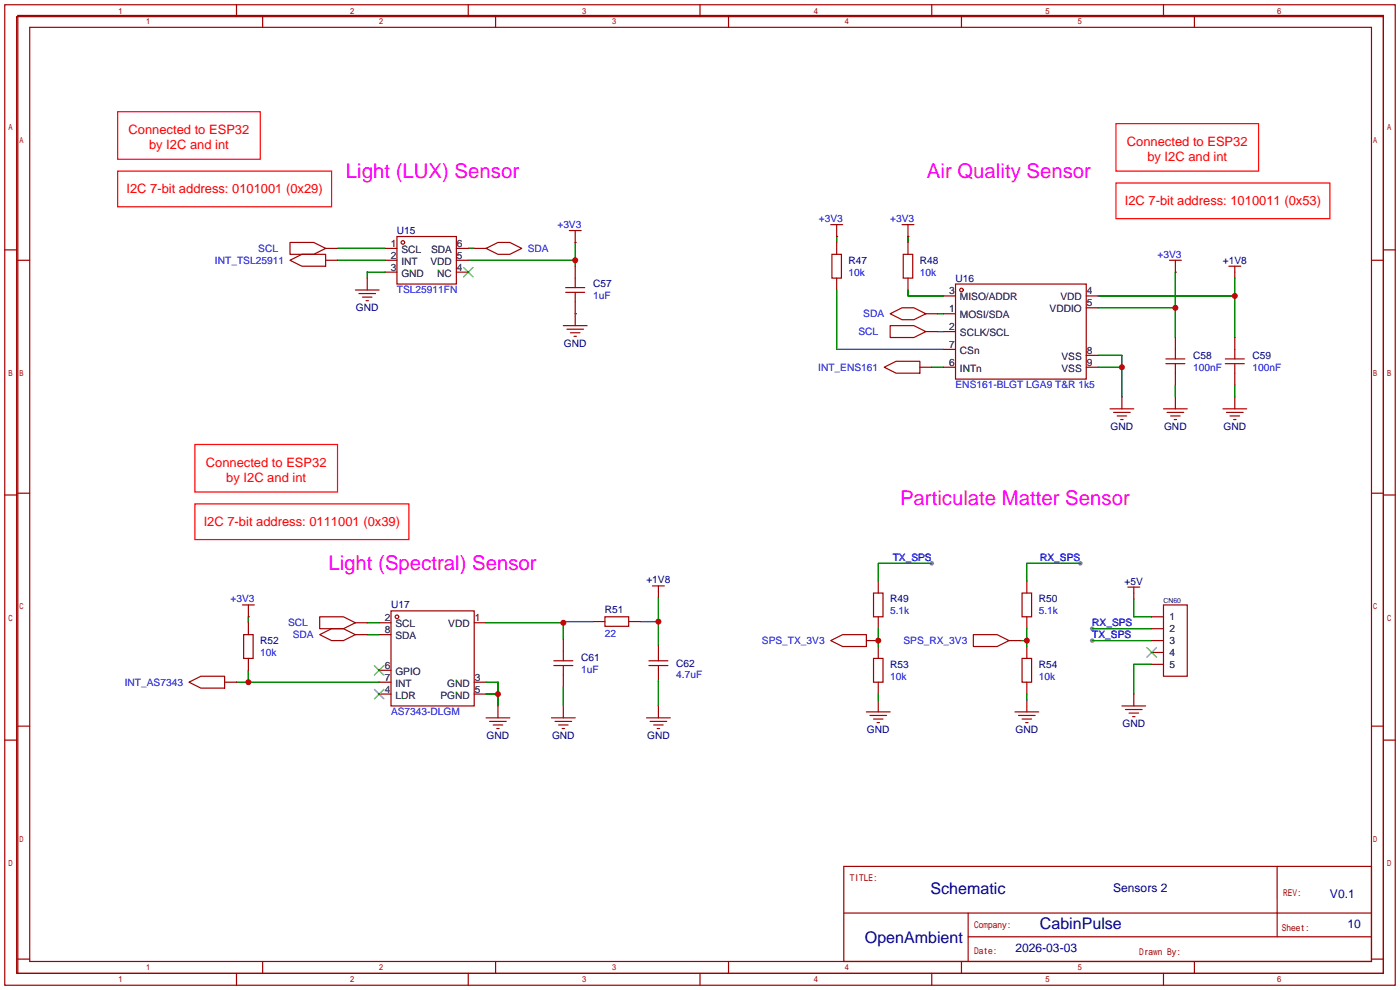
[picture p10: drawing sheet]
<svg xmlns="http://www.w3.org/2000/svg" width="299mm" height="212mm" viewBox="0 0 299 212" stroke-linecap="round" stroke-linejoin="round" font-family="sans-serif">
<g fill="#999">
<circle cx="233.4" cy="136.9" r=".51"/>
<circle cx="233.4" cy="134.4" r=".51"/>
<circle cx="230.9" cy="120.4" r=".51"/>
<circle cx="199.1" cy="120.4" r=".51"/>
</g>
<g fill="none" stroke="#a10000" stroke-width=".25">
<path d="M1 1h297.2v209.6h-297.2zM3.6 3.6h292.1v204.4h-292.1zM3.8 3.3h291.9v204.7h-291.9zM6.3 5.8h286.8v199.7h-286.8zM50.5 1v2.6M56.1 3.3v2.5M100.1 1v2.6M105.9 3.3v2.5M149.6 1v2.6M155.7 3.3v2.5M199.1 1v2.6M205.5 3.3v2.5"/>
<path d="M248.7 1v2.6M255.3 3.3v2.5M1 53.4h2.6M3.8 55.6h2.5M62 55.6l2.5-1.2h5.1v2.5h-5.1zM62 51.8h5.1l2.5 1.3-2.5 1.3h-5.1zM69.6 55.6h2.5M69.6 53.1h2.5M78.5 59.4v2.6M82.3 55.6h2.5M82.3 53.1h2.5M82.3 58.2h2.5"/>
<path d="M84.8 50.5h12.7v10.2h-12.7zM97.5 55.6h2.6M97.5 53.1h2.6M97.5 58.2h2.6M101.3 53.1h2.6M103.9 53.1l2.5-1.3h2.6l2.5 1.3-2.5 1.3h-2.6zM121.7 49.3h2.5M122.9 51.8h.1M122.9 49.3v2.5M122.9 56.9v4.6M177.5 48h2.6M177.8 54.4h2v5h-2z"/>
<path d="M178.8 50.5h.1M178.8 48v2.5M178.8 51.8v2.6M178.8 59.4v2.6M192.8 48h2.5M193 54.4h2.1v5h-2.1zM194.1 50.5h.1M194.1 48v2.5M194.1 51.8v2.6M194.1 59.4v2.6M249.9 55.6h2.6M251.2 58.2h.1"/>
<path d="M251.2 55.6v2.6M262.6 56.9h2.6M263.9 56.9v2.5M293.1 55.6h2.6M295.7 53.4h2.5M75.9 62h5.1M76.7 62.7h3.6M77.5 63.5h2M78.2 64.3h.5M120.4 69.6h5.1M120.9 61.5h4.1M120.9 62.5h4.1"/>
<path d="M121.2 70.4h3.5M121.9 71.1h2.1M122.7 71.9h.5M122.9 62.5v7.1M189 78.5l2.5-1.3h5.1v2.6h-5.1zM190.2 67.1l2.6-1.3h2.5l2.6 1.3-2.6 1.2h-2.5zM190.2 69.6h5.1l2.6 1.3-2.6 1.2h-5.1zM196.6 78.5h2.5M197.9 67.1h2.5M197.9 70.9h2.5M201.7 63.2h2.5M201.7 67.1h2.5"/>
<path d="M201.7 74.7h2.5M201.7 78.5h2.5M201.7 70.9h2.5M204.2 60.7h28v20.3h-28zM232.2 63.2h2.5M232.2 78.5h2.5M232.2 75.9h2.5M232.2 65.8h2.5M249.2 76.7h4M249.2 77.7h4M251.2 72.1v4.6M251.2 77.7v4.6"/>
<path d="M261.9 76.7h4M261.9 77.7h4M263.9 72.1v4.6M263.9 77.7v4.6M237.2 87.4h5.1M238 88.1h3.6M238.8 88.9h2M239.5 89.7h.5M239.8 84.8v2.6M248.7 87.4h5M249.4 88.1h3.6M250.2 88.9h2"/>
<path d="M251 89.7h.5M251.2 84.8v2.6M261.4 87.4h5M262.1 88.1h3.6M262.9 88.9h2M263.7 89.7h.5M263.9 84.8v2.6M1 105.8h2.6M3.8 105.4h2.5M293.1 105.4h2.6M295.7 105.8h2.5M51.8 129.3h2.6"/>
<path d="M52.1 135.6h2v5.1h-2zM53.1 131.8h.1M53.1 129.3v2.5M53.1 133.1v2.5M68.3 135.6l2.6-1.2h2.5l2.5 1.2-2.5 1.3h-2.5zM68.3 131.8h5.1l2.5 1.3-2.5 1.3h-5.1zM75.9 133.1h2.6M75.9 135.6h2.6M81 133.1h2.6M81 135.6h2.6M83.6 130.6h17.7v20.3h-17.7zM101.3 133.1h2.6"/>
<path d="M120.4 136.7v4.5M126.7 132.8h2.6M129.3 131.8h5.1v2.1h-5.1zM134.4 132.8h2.5M139.4 125.2h2.6M140.7 125.2v2.6M140.7 137.9v3.3M177.5 136.9l2.6-1.3h5.1v2.6h-5.1zM185.2 136.9h2.5M186.7 126.7h2v5.1h-2zM187.7 124.2v2.5M187.7 131.8v2.6"/>
<path d="M187.7 138.2v2.5M208 135.6h5.1l2.5 1.3-2.5 1.3h-5.1zM215.6 136.9h2.6M218.4 126.7h2.1v5.1h-2.1zM219.5 124.2v2.5M219.5 131.8v2.6M219.5 138.2v2.5M241 125.5h2.6M242.3 125.5v2.5M246.1 131.8h2.6M246.1 134.4h2.6M246.1 136.9h2.6"/>
<path d="M246.1 139.4h2.6M248.7 129.3h5v15.2h-5zM1 158.2h2.6M3.8 155.2h2.5M40.4 145.8l2.5-1.3h5.1v2.6h-5.1zM48 145.8h2.5M53.1 140.7v2.6M81 143.3h2.6M81 145.8h2.6M81 148.3h2.6M101.3 145.8h2.6M101.3 148.3h2.6"/>
<path d="M103.9 153.4h5.1M104.6 154.2h3.6M105.4 154.9h2M106.2 155.7h.5M106.4 150.9v2.5M117.9 153.4h5M118.4 142.2h4M118.4 141.2h4M118.6 154.2h3.6M119.4 154.9h2M120.1 155.7h.5M120.4 142.2v4.6"/>
<path d="M120.4 150.9v2.5M138.2 153.4h5.1M138.7 142.2h4M138.7 141.2h4M138.9 154.2h3.6M139.7 154.9h2M140.5 155.7h.5M140.7 142.2v3.3M140.7 150.9v2.5M185.2 152.1h5M185.9 152.9h3.6M186.7 140.7h2v5.1h-2z"/>
<path d="M186.7 153.7h2M187.5 154.4h.5M187.7 145.8v2.5M187.7 149.6v2.5M216.9 152.1h5.1M217.7 152.9h3.5M218.4 140.7h2.1v5.1h-2.1zM218.4 153.7h2.1M219.2 154.4h.5M219.5 145.8v2.5M219.5 149.6v2.5M239.8 150.9h5.1"/>
<path d="M240.5 151.6h3.6M241.3 152.4h2M242.1 153.2h.5M242.3 148.3v2.6M246.1 142h2.6M293.1 155.2h2.6M295.7 158.2h2.5M180.3 185.2h112.8v20.3h-112.8zM180.4 195.1h112.6M206.9 195.1v10.2M273 185.2v15M3.8 205h2.5"/>
<path d="M50.5 208v2.6M56.1 205.5v2.5M100.1 208v2.6M105.9 205.5v2.5M149.6 208v2.6M155.7 205.5v2.5M199.1 208v2.6M205.5 205.5v2.5M206.9 200.2h86.1M248.7 208v2.6M255.3 205.5v2.5M293.1 205h2.6"/>
<circle cx="86.1" cy="51.8" r=".38"/>
<circle cx="205.5" cy="62" r=".38"/>
<circle cx="84.8" cy="131.8" r=".38"/>
</g>
<g fill="none" stroke="#008700" stroke-width=".25">
<path d="M72.1 55.6h10.2M72.1 53.1h10.2M82.3 58.2h-3.8v1.2M100.1 55.6h22.8M100.1 53.1h1.2M122.9 51.8v5.1M178.8 50.5v1.3M194.1 50.5v1.3M251.2 58.2v13.9M263.9 59.4v12.7M122.9 67.1h.1M178.8 62v12.7h22.9"/>
<path d="M194.1 62v1.2h7.6M199.1 78.5h2.6M200.4 70.9h1.3M200.4 67.1h1.3M234.7 78.5h5.1M234.7 75.9h5.1v8.9M234.7 63.2h29.2M234.7 65.8h16.5M251.2 82.3v2.5M263.9 82.3v2.5M53.1 131.8v1.3M78.5 135.6h2.5"/>
<path d="M78.5 133.1h2.5M103.9 133.1h16.5M126.7 132.8h-6.3v3.9M136.9 132.8h3.8M140.7 127.8v10.1M187.7 134.4v3.8M199.1 120.4h-11.4v3.8M218.2 136.9h1.3M219.5 134.4v3.8M230.9 120.4h-11.4v3.8M233.4 136.9h12.7M233.4 134.4h12.7"/>
<path d="M242.3 128v3.8h3.8M50.5 145.8h30.5M53.1 143.3v2.5M103.9 145.8h2.5v5.1M103.9 148.3h2.5M120.4 146.8v4.1M140.7 145.5v5.4M187.7 148.3v1.3M219.5 148.3v1.3M246.1 142h-3.8v6.3"/>
</g>
<path d="M99.1 57.2l2 2M101.1 57.2l-2 2M245.1 138.4l2 2.1M247.1 138.4l-2 2.1M80 142.2l2 2.1M80 147.3l2 2.1M82 142.2l-2 2.1M82 147.3l-2 2.1" fill="none" stroke="#3c3" stroke-width=".25"/>
<path d="M25.1 23.9h30.5v10.1h-30.5zM25.1 36.6h45.8v7.6h-45.8zM238.5 26.4h30.5v10.2h-30.5zM238.5 39.1h45.7v7.6h-45.7zM41.7 95h30.4v10.2h-30.4zM41.7 107.7h45.7v7.6h-45.7z" fill="none" stroke="#f00" stroke-width=".25"/>
<g fill="#c00">
<circle cx="239.8" cy="78.5" r=".63"/>
<circle cx="251.2" cy="65.8" r=".63"/>
<circle cx="263.9" cy="63.2" r=".63"/>
<circle cx="219.5" cy="136.9" r=".63"/>
<circle cx="187.7" cy="136.9" r=".63"/>
<circle cx="53.1" cy="145.8" r=".63"/>
<circle cx="140.7" cy="132.8" r=".63"/>
<circle cx="120.4" cy="133.1" r=".63"/>
<circle cx="122.9" cy="55.6" r=".63"/>
<circle cx="106.4" cy="148.3" r=".63"/>
</g>
<g font-size="4.4" fill="#f0f">
<text x="73.9" y="38">Light (LUX) Sensor</text>
<text x="198.1" y="38">Air Quality Sensor</text>
<text x="192.4" y="107.9">Particulate Matter Sensor</text>
<text x="70.2" y="121.8">Light (Spectral) Sensor</text>
</g>
<g font-size="3.4" fill="#000080">
<text x="198.9" y="191">Schematic</text>
<text x="184.8" y="201.5">OpenAmbient</text>
<text x="222.2" y="198.6">CabinPulse</text>
</g>
<g font-size="2.8" fill="#f00">
<text x="27.5" y="28.6">Connected to ESP32</text>
<text x="31.9" y="31.8">by I2C and int</text>
<text x="240.8" y="31.1">Connected to ESP32</text>
<text x="245.2" y="34.4">by I2C and int</text>
<text x="27" y="41.3">I2C 7-bit address: 0101001 (0x29)</text>
<text x="240.4" y="43.8">I2C 7-bit address: 1010011 (0x53)</text>
<text x="44" y="99.7">Connected to ESP32</text>
<text x="48.4" y="103">by I2C and int</text>
<text x="43.5" y="112.4">I2C 7-bit address: 0111001 (0x39)</text>
</g>
<g font-size="2.6" fill="#000080">
<text x="237.9" y="190.7">Sensors 2</text>
<text x="284.2" y="192">V0.1</text>
<text x="217" y="203.4">2026-03-03</text>
<text x="288" y="198.3">10</text>
</g>
<g font-size="2.2" fill="#00f">
<text x="175" y="47.5">+3V3</text>
<text x="190.2" y="47.5">+3V3</text>
<text x="55.2" y="53.8">SCL</text>
<text x="112.8" y="53.8">SDA</text>
<text x="119.1" y="48.7">+3V3</text>
<text x="45.9" y="56.4">INT_TSL25911</text>
<text x="181.4" y="58.9">10k</text>
<text x="196.6" y="58.9">10k</text>
<text x="247.4" y="55.1">+3V3</text>
<text x="84.8" y="62.7">TSL25911FN</text>
<text x="126.7" y="64">1uF</text>
<text x="183.5" y="71.6">SCL</text>
<text x="184.5" y="67.8">SDA</text>
<text x="174.9" y="79.2">INT_ENS161</text>
<text x="204.2" y="83">ENS161-BLGT LGA9 T&amp;R 1k5</text>
<text x="255" y="79.2">100nF</text>
<text x="267.7" y="79.2">100nF</text>
<text x="190.8" y="119.9">TX_SPS</text>
<text x="222.3" y="119.9">RX_SPS</text>
<text x="49.3" y="128.7">+3V3</text>
<text x="190.2" y="131.3">5.1k</text>
<text x="222" y="131.3">5.1k</text>
<text x="61.6" y="133.8">SCL</text>
<text x="62.6" y="136.4">SDA</text>
<text x="129.3" y="136.1">22</text>
<text x="162.8" y="137.6">SPS_TX_3V3</text>
<text x="193.1" y="137.6">SPS_RX_3V3</text>
<text x="233.4" y="136.4">TX_SPS</text>
<text x="233.4" y="133.8">RX_SPS</text>
<text x="55.6" y="140.2">10k</text>
<text x="124.2" y="143.7">1uF</text>
<text x="26.7" y="146.5">INT_AS7343</text>
<text x="144.5" y="145">4.7uF</text>
<text x="190.2" y="145.3">10k</text>
<text x="222" y="145.3">10k</text>
<text x="83.6" y="152.9">AS7343-DLGM</text>
</g>
<g font-size="2.2">
<text x="83.5" y="52.8">1</text>
<text x="97.7" y="52.8">6</text>
<text x="83.5" y="55.3">2</text>
<text x="83.5" y="57.9">3</text>
<text x="85.8" y="54">SCL</text>
<text x="85.8" y="56.6">INT</text>
<text x="85.8" y="59.1">GND</text>
<text x="92" y="56.6">VDD</text>
<text x="92.1" y="54">SDA</text>
<text x="93.5" y="59.1">NC</text>
<text x="97.7" y="57.9">4</text>
<text x="97.7" y="55.3">5</text>
<text x="202.9" y="62.9">3</text>
<text x="205.2" y="64.2">MISO/ADDR</text>
<text x="226.6" y="64.2">VDD</text>
<text x="232.3" y="65.5">5</text>
<text x="232.3" y="62.9">4</text>
<text x="202.9" y="66.7">1</text>
<text x="202.9" y="70.6">2</text>
<text x="205.2" y="68">MOSI/SDA</text>
<text x="205.2" y="71.8">SCLK/SCL</text>
<text x="224.3" y="66.7">VDDIO</text>
<text x="202.9" y="74.4">7</text>
<text x="205.2" y="75.6">CSn</text>
<text x="226.9" y="76.9">VSS</text>
<text x="232.3" y="75.6">8</text>
<text x="202.9" y="78.2">6</text>
<text x="205.2" y="79.4">INTn</text>
<text x="226.9" y="79.4">VSS</text>
<text x="232.3" y="78.2">9</text>
<text x="82.2" y="132.8">2</text>
<text x="82.2" y="135.3">8</text>
<text x="84.5" y="134.1">SCL</text>
<text x="84.5" y="136.6">SDA</text>
<text x="95.8" y="134.1">VDD</text>
<text x="101.5" y="132.8">1</text>
<text x="249.9" y="132.5">1</text>
<text x="249.9" y="135.1">2</text>
<text x="249.9" y="137.6">3</text>
<text x="82.2" y="142.9">6</text>
<text x="249.9" y="140.2">4</text>
<text x="249.9" y="142.7">5</text>
<text x="82.2" y="145.5">7</text>
<text x="82.2" y="148">4</text>
<text x="84.5" y="144.2">GPIO</text>
<text x="84.5" y="146.8">INT</text>
<text x="84.5" y="149.3">LDR</text>
<text x="94.1" y="149.3">PGND</text>
<text x="95.6" y="146.8">GND</text>
<text x="101.5" y="148">5</text>
<text x="101.5" y="145.5">3</text>
</g>
<g font-size="2.2" fill="#000080">
<text x="84.8" y="50">U15</text>
<text x="181.4" y="56.4">R47</text>
<text x="196.6" y="56.4">R48</text>
<text x="261.3" y="56.4">+1V8</text>
<text x="126.7" y="61.4">C57</text>
<text x="204.2" y="60.2">U16</text>
<text x="76.1" y="66.5">GND</text>
<text x="120.5" y="74.1">GND</text>
<text x="255" y="76.7">C58</text>
<text x="267.7" y="76.7">C59</text>
<text x="237.4" y="91.9">GND</text>
<text x="248.8" y="91.9">GND</text>
<text x="261.5" y="91.9">GND</text>
<text x="138.1" y="124.7">+1V8</text>
<text x="240.3" y="124.9">+5V</text>
<text x="83.6" y="130">U17</text>
<text x="129.3" y="131">R51</text>
<text x="190.2" y="128.7">R49</text>
<text x="222" y="128.7">R50</text>
<text x="55.6" y="137.6">R52</text>
<text x="124.2" y="141.2">C61</text>
<text x="144.5" y="142.5">C62</text>
<text x="190.2" y="142.7">R53</text>
<text x="222" y="142.7">R54</text>
<text x="239.9" y="155.4">GND</text>
<text x="104" y="158">GND</text>
<text x="118" y="158">GND</text>
<text x="138.3" y="158">GND</text>
<text x="185.3" y="156.7">GND</text>
<text x="217" y="156.7">GND</text>
</g>
<g font-size="2" fill="#a00000">
<text x="181.6" y="188.2">TITLE:</text>
<text x="274.2" y="191.6">REV:</text>
<text x="208.2" y="203.9">Date:</text>
<text x="208.2" y="198.4">Company:</text>
<text x="274" y="198.9">Sheet:</text>
<text x="243.5" y="204">Drawn By:</text>
</g>
<text font-size="1.5" fill="#000080" x="248.7" y="128.9">CN60</text>
</svg>
